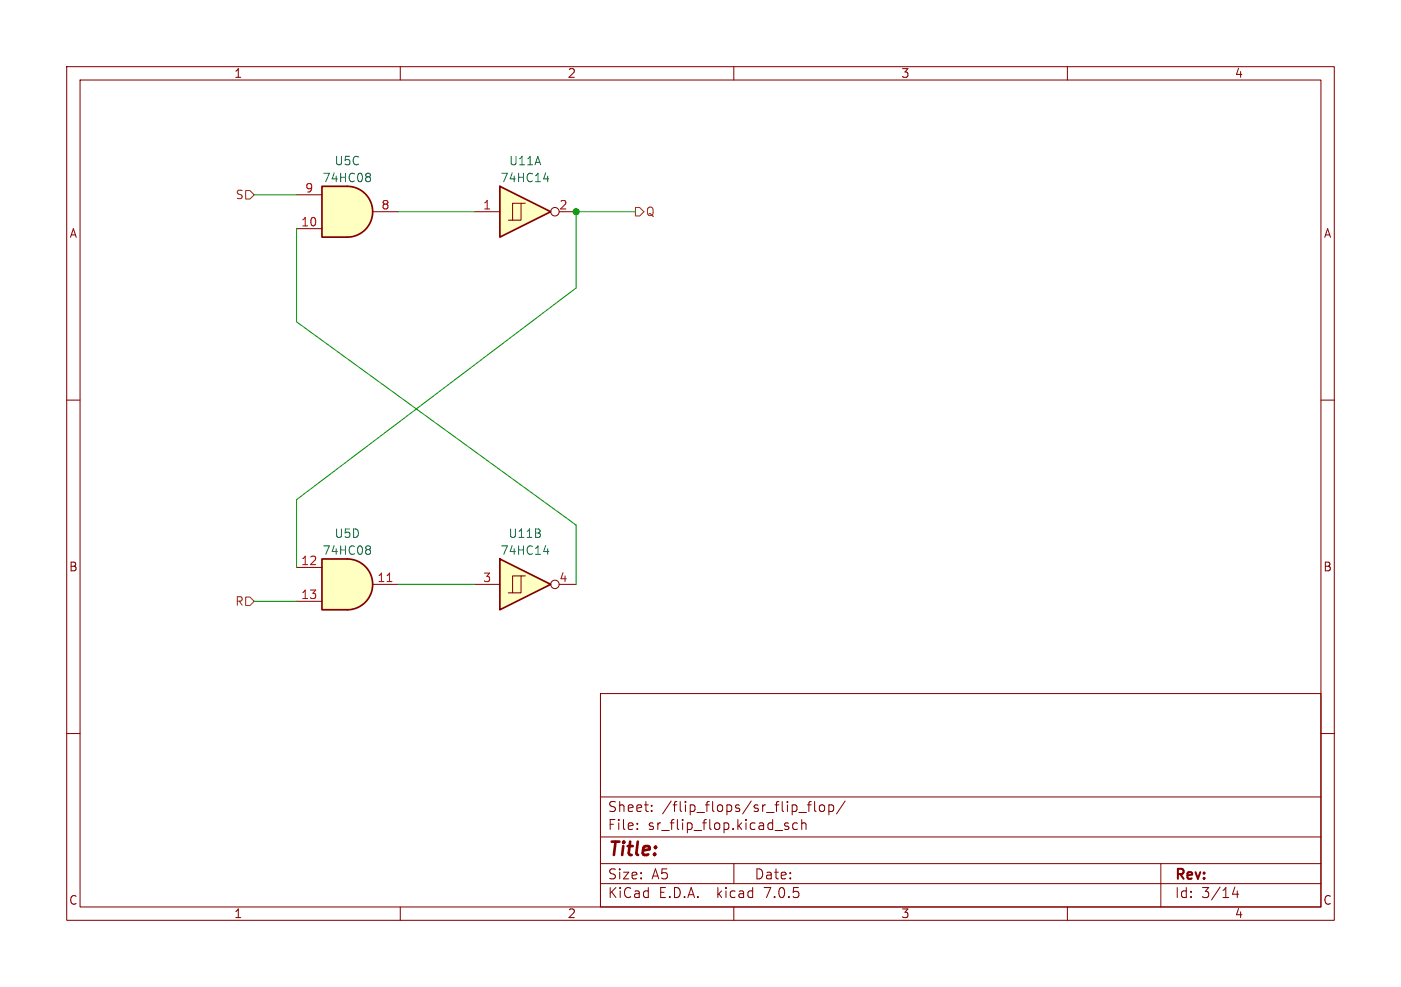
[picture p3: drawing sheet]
<svg xmlns="http://www.w3.org/2000/svg" width="210mm" height="148mm" viewBox="0 0 210 148" stroke-linecap="round" stroke-linejoin="round" font-family="sans-serif">
<g fill="none" stroke="#840000" stroke-width=".15">
<path d="M10 10h190v128h-190zM12 12h186v124h-186zM60 10v2M110 10v2M160 10v2M10 60h2M198 60h2M10 110h2M90 104h108v32h-108zM90 119.5h108M198 110h2M60 136v2"/>
<path d="M90 132.5h108M90 129.5h108M90 125.5h108M95.5 124.2v.2M95.5 123.5v.1M97.7 121.5v.2M97.7 120.8v.1M110 136v2M110 129.5v3M118.2 123.5l-.4-.1-.2 .2 .1 .2 .5 .2v.3h-.6M119.5 123.5l-.4-.1-.3 .3v.4l.2 .2h.5M119.8 121.8h1.1"/>
<path d="M120.2 123.5a.37 .37 0 0 1 .6 .1v.8M120.2 122.9v1.5M121 120.7h.6M121.6 120.2l-.3 .1-.1 .1v1.3M122.1 120.2v1.3l.2 .2M122.9 120.8a.41 .41 0 0 1 .4-.1 .41 .41 0 0 1 .3 .3v.4a.41 .41 0 0 1-.4 .3 .41 .41 0 0 1-.4-.3zM124.2 120.8l.5-.1 .3 .3v.4l-.2 .2h-.6M124.2 120.7v1.5M126.7 120.1l-1.3 1.9M160 136v2M174 129.5v6.5M185.1 133l-.3 1.1h.9"/>
<path d="M185.5 133.6v1"/>
</g>
<path d="M74.9 83.8l7.6 3.8-7.6 3.8z" fill="#ffffc2"/>
<path d="M74.9 83.8l7.6 3.8-7.6 3.8z" fill="none" stroke="#840000" stroke-width=".25"/>
<g fill="none" stroke="#840000" stroke-width=".15">
<path d="M71.1 87.6h3.8M78.1 86.4h-1.3v2.5M78.7 86.4h-.6v2.5h-1.9M83.8 87.6h2.6"/>
<circle cx="83.2" cy="87.6" r=".63"/>
</g>
<path d="M81.5 82.7h.8M82.1 82.3v.8" fill="none" stroke="#006464" stroke-width=".15"/>
<path d="M52.1 27.9a3.8 3.8 0 0 1 3.8 3.9 3.8 3.8 0 0 1-3.8 3.8z" fill="#ffffc2" stroke="#ffffc2" stroke-width=".15"/>
<path d="M48.3 27.9h3.8v7.7h-3.8z" fill="#ffffc2"/>
<path d="M48.3 27.9h3.8a3.8 3.8 0 0 1 3.8 3.9 3.8 3.8 0 0 1-3.8 3.8h-3.8z" fill="none" stroke="#840000" stroke-width=".25"/>
<path d="M44.4 34.3h3.9M44.4 29.2h3.9M55.9 31.8h3.8" fill="none" stroke="#840000" stroke-width=".15"/>
<path d="M55.3 26l.2 .2-.2 .3 .2 .3v.2l-.2 .2" fill="none" stroke="#006464" stroke-width=".15"/>
<path d="M74.9 27.9l7.6 3.9-7.6 3.8z" fill="#ffffc2"/>
<path d="M74.9 27.9l7.6 3.9-7.6 3.8z" fill="none" stroke="#840000" stroke-width=".25"/>
<g fill="none" stroke="#840000" stroke-width=".15">
<path d="M71.1 31.8h3.8M78.1 30.5h-1.3v2.5M78.7 30.5h-.6v2.5h-1.9M83.8 31.8h2.6"/>
<circle cx="83.2" cy="31.7" r=".63"/>
</g>
<path d="M81.5 26.8h.8M82.1 26.4v.8" fill="none" stroke="#006464" stroke-width=".15"/>
<path d="M52.1 83.8a3.8 3.8 0 0 1 3.8 3.8 3.8 3.8 0 0 1-3.8 3.8z" fill="#ffffc2" stroke="#ffffc2" stroke-width=".15"/>
<path d="M48.3 83.8h3.8v7.6h-3.8z" fill="#ffffc2"/>
<path d="M48.3 83.8h3.8a3.8 3.8 0 0 1 3.8 3.8 3.8 3.8 0 0 1-3.8 3.8h-3.8z" fill="none" stroke="#840000" stroke-width=".25"/>
<path d="M44.4 85.1h3.9M44.4 90.2h3.9M55.9 87.6h3.8" fill="none" stroke="#840000" stroke-width=".15"/>
<path d="M58 87.2h.8" fill="none" stroke="#a90000" stroke-width=".15"/>
<path d="M55.3 81.9l.2 .2-.2 .3 .2 .2v.3l-.2 .2" fill="none" stroke="#006464" stroke-width=".15"/>
<path d="M36.8 28.6h.7l.6 .6-.6 .6h-.7zM95.2 31.1h.7l.6 .7-.6 .6h-.7zM36.8 89.5h.7l.6 .7-.6 .6h-.7z" fill="none" stroke="#725600" stroke-width=".15"/>
<path d="M38.1 29.2h6.3M44.4 34.3v14l42 30.4v8.9M59.7 31.8h11.4M95.2 31.8h-8.8v11.4l-42 31.7v10.2M38.1 90.2h6.3M59.7 87.6h11.4" fill="none" stroke="#009600" stroke-width=".15"/>
<circle cx="86.4" cy="31.8" r=".46" fill="#009600" stroke="#009600" stroke-width=".15"/>
<text font-size="2.8" fill="#840000" x="91" y="128.8">Title:</text>
<g font-size="2.1" fill="#840000">
<text x="91" y="124.6">File:</text>
<text x="91" y="121.9">Sheet:</text>
<text x="97" y="124.6">sr_flip_flop.kicad_sch</text>
<text x="99.2" y="121.9">/flip_flops/sr_flip_flop/</text>
<text x="91" y="134.8">KiCad</text>
<text x="91" y="132">Size:</text>
<text x="97.6" y="132">A5</text>
<text x="98.7" y="134.8">E.D.A.</text>
<text x="107.4" y="134.8">kicad</text>
<text x="113" y="132">Date:</text>
<text x="114.5" y="134.8">7.0.5</text>
<text x="176" y="132.2">Rev:</text>
<text x="176" y="134.8">Id:</text>
<text x="180" y="134.8">3/14</text>
</g>
<g font-size="1.8" fill="#840000">
<text x="35" y="11.8">1</text>
<text x="85" y="11.8">2</text>
<text x="135" y="11.8">3</text>
<text x="185" y="11.8">4</text>
<text x="10.4" y="35.8">A</text>
<text x="198.4" y="35.8">A</text>
<text x="10.3" y="85.8">B</text>
<text x="198.3" y="85.8">B</text>
<text x="10.3" y="135.8">C</text>
<text x="35" y="137.8">1</text>
<text x="85" y="137.8">2</text>
<text x="135" y="137.8">3</text>
<text x="185" y="137.8">4</text>
<text x="198.3" y="135.8">C</text>
</g>
<g font-size="1.8" fill="#a90000">
<text x="45.7" y="29">9</text>
<text x="45.1" y="34">10</text>
<text x="57.1" y="31.5">8</text>
<text x="72.4" y="31.5">1</text>
<text x="83.8" y="31.5">2</text>
<text x="45.1" y="84.8">12</text>
<text x="45.1" y="89.9">13</text>
<text x="56.5" y="87.4">11</text>
<text x="72.4" y="87.4">3</text>
<text x="83.8" y="87.4">4</text>
</g>
<g font-size="1.8" fill="#006464">
<text x="48.3" y="27.5">74HC08</text>
<text x="50.1" y="25">U5C</text>
<text x="75" y="27.5">74HC14</text>
<text x="76.3" y="25">U11A</text>
<text x="48.3" y="83.4">74HC08</text>
<text x="50.1" y="80.8">U5D</text>
<text x="75" y="83.4">74HC14</text>
<text x="76.2" y="80.8">U11B</text>
</g>
<g font-size="1.8" fill="#725600">
<text x="35.3" y="30">S</text>
<text x="96.7" y="32.6">Q</text>
<text x="35.2" y="91">R</text>
</g>
</svg>
